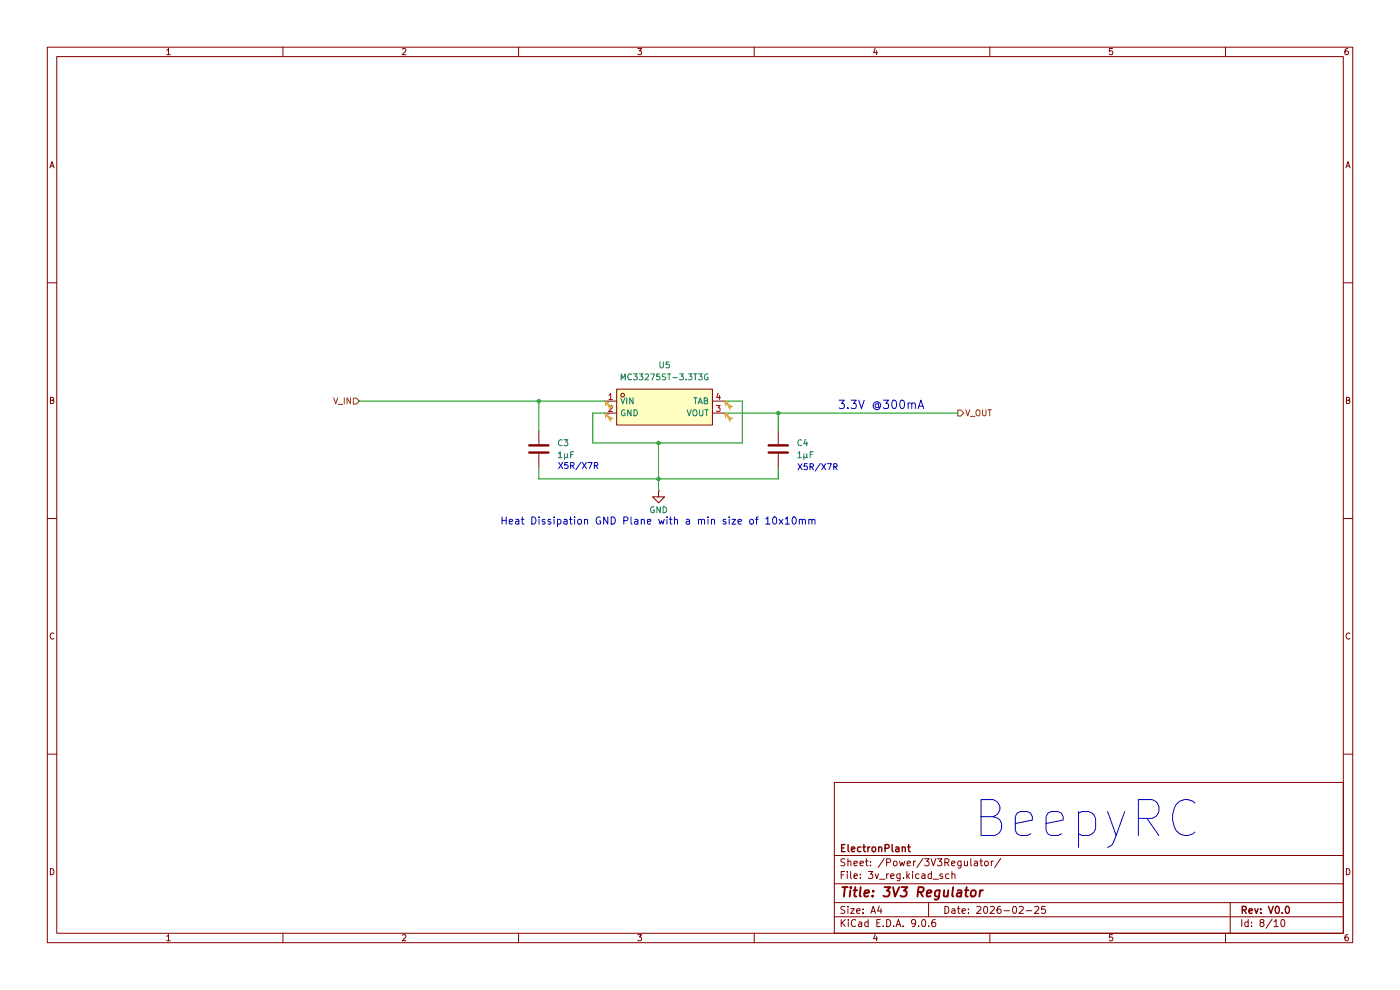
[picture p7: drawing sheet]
(kicad_sch
 (version 20250114)
 (generator "eeschema")
 (generator_version "9.0")
 (paper "A4")
 (title_block
  (title "3V3 Regulator")
  (date "2026-02-25")
  (rev "V0.0")
  (company "ElectronPlant"))
 (lib_symbols
  (symbol "beepyRc_symbols:C"
   (pin_numbers (hide yes))
   (pin_names
    (offset 0.254)) (exclude_from_sim no) (in_bom yes) (on_board yes)
   (property "Reference" "C" (at 0.635 2.54 0) (effects (font (size 1.27 1.27)) (justify left)))
   (property "Value" "C" (at 0.635 -2.54 0) (effects (font (size 1.27 1.27)) (justify left)))
   (property "Footprint" "" (at 0.9652 -3.81 0) (effects (font (size 1.27 1.27)) (hide yes)))
   (property "Datasheet" "~" (at 0 0 0) (effects (font (size 1.27 1.27)) (hide yes)))
   (property "Description" "Unpolarized capacitor" (at 0 0 0) (effects (font (size 1.27 1.27)) (hide yes)))
   (symbol "C_0_1"
    (polyline (pts (xy -2.032 0.762) (xy 2.032 0.762)) (stroke (width 0.508) (type default)) (fill (type none)))
    (polyline (pts (xy -2.032 -0.762) (xy 2.032 -0.762)) (stroke (width 0.508) (type default)) (fill (type none))))
   (symbol "C_1_1"
    (pin passive line (at 0 3.81 270) (length 2.794) (name "~" (effects (font (size 1.27 1.27)))) (number "1" (effects (font (size 1.27 1.27)))))
    (pin passive line (at 0 -3.81 90) (length 2.794) (name "~" (effects (font (size 1.27 1.27)))) (number "2" (effects (font (size 1.27 1.27))))))
   (embedded_fonts no))
  (symbol "beepyRc_symbols:GND"
   (power)
   (pin_numbers (hide yes))
   (pin_names
    (offset 0) (hide yes)) (exclude_from_sim no) (in_bom yes) (on_board yes)
   (property "Reference" "#PWR" (at 0 -6.35 0) (effects (font (size 1.27 1.27)) (hide yes)))
   (property "Value" "GND" (at 0 -3.81 0) (effects (font (size 1.27 1.27))))
   (property "Footprint" "" (at 0 0 0) (effects (font (size 1.27 1.27)) (hide yes)))
   (property "Datasheet" "" (at 0 0 0) (effects (font (size 1.27 1.27)) (hide yes)))
   (property "Description" "Power symbol creates a global label with name \"GND\" , ground" (at 0 0 0) (effects (font (size 1.27 1.27)) (hide yes)))
   (symbol "GND_0_1"
    (polyline (pts (xy 0 0) (xy 0 -1.27) (xy 1.27 -1.27) (xy 0 -2.54) (xy -1.27 -1.27) (xy 0 -1.27)) (stroke (width 0) (type default)) (fill (type none))))
   (symbol "GND_1_1"
    (pin power_in line (at 0 0 270) (length 0) (name "~" (effects (font (size 1.27 1.27)))) (number "1" (effects (font (size 1.27 1.27))))))
   (embedded_fonts no))
  (symbol "beepyRc_symbols:MC33275ST-3.3T3G" (exclude_from_sim no) (in_bom yes) (on_board yes)
   (property "Reference" "U" (at 0 6.35 0) (effects (font (size 1.27 1.27))))
   (property "Value" "MC33275ST-3.3T3G" (at 0 -6.35 0) (effects (font (size 1.27 1.27))))
   (property "Footprint" "lscs:SOT-223_L6.5-W3.5-P2.30-LS7.0-BR" (at 0 -8.89 0) (effects (font (size 1.27 1.27)) (hide yes)))
   (property "Datasheet" "https://lcsc.com/product-detail/Low-Dropout-Regulators-LDO_ON_MC33275ST-3-3T3G_MC33275ST-3-3T3G_C153747.html" (at 0 -11.43 0) (effects (font (size 1.27 1.27)) (hide yes)))
   (property "Description" "" (at 0 0 0) (effects (font (size 1.27 1.27)) (hide yes)))
   (property "LCSC Part" "C153747" (at 0 -13.97 0) (effects (font (size 1.27 1.27)) (hide yes)))
   (symbol "MC33275ST-3.3T3G_0_1"
    (rectangle (start -10.16 3.81) (end 10.16 -3.81) (stroke (width 0) (type default)) (fill (type background)))
    (circle (center -8.89 2.54) (radius 0.38) (stroke (width 0) (type default)) (fill (type none)))
    (pin unspecified line (at -12.7 1.27 0) (length 2.54) (name "VIN" (effects (font (size 1.27 1.27)))) (number "1" (effects (font (size 1.27 1.27)))))
    (pin unspecified line (at -12.7 -1.27 0) (length 2.54) (name "GND" (effects (font (size 1.27 1.27)))) (number "2" (effects (font (size 1.27 1.27)))))
    (pin unspecified line (at 12.7 1.27 180) (length 2.54) (name "TAB" (effects (font (size 1.27 1.27)))) (number "4" (effects (font (size 1.27 1.27)))))
    (pin unspecified line (at 12.7 -1.27 180) (length 2.54) (name "VOUT" (effects (font (size 1.27 1.27)))) (number "3" (effects (font (size 1.27 1.27))))))
   (embedded_fonts no)))
 (text "BeepyRC"
  (exclude_from_sim no)
  (at 230.632 173.99 0)
  (effects (font (size 7.62 7.62))))
 (text "Heat Dissipation GND Plane with a min size of 10x10mm"
  (exclude_from_sim no)
  (at 139.7 110.744 0)
  (effects (font (size 1.524 1.524))))
 (text "3.3V @300mA"
  (exclude_from_sim no)
  (at 186.944 86.106 0)
  (effects (font (size 1.778 1.778))))
 (text "X5R/X7R"
  (exclude_from_sim no)
  (at 122.682 99.06 0)
  (effects (font (size 1.27 1.27))))
 (text "X5R/X7R"
  (exclude_from_sim no)
  (at 173.482 99.314 0)
  (effects (font (size 1.27 1.27))))
 (junction
  (at 139.7 93.98)
  (diameter 0)
  (color 0 0 0 0))
 (junction
  (at 139.7 101.6)
  (diameter 0)
  (color 0 0 0 0))
 (junction
  (at 165.1 87.63)
  (diameter 0)
  (color 0 0 0 0))
 (junction
  (at 114.3 85.09)
  (diameter 0)
  (color 0 0 0 0))
 (wire
  (pts (xy 157.48 85.09) (xy 157.48 93.98))
  (stroke (width 0) (type default)))
 (wire
  (pts (xy 125.73 93.98) (xy 139.7 93.98))
  (stroke (width 0) (type default)))
 (wire
  (pts (xy 114.3 99.06) (xy 114.3 101.6))
  (stroke (width 0) (type default)))
 (wire
  (pts (xy 157.48 93.98) (xy 139.7 93.98))
  (stroke (width 0) (type default)))
 (wire
  (pts (xy 114.3 101.6) (xy 139.7 101.6))
  (stroke (width 0) (type default)))
 (wire
  (pts (xy 165.1 99.06) (xy 165.1 101.6))
  (stroke (width 0) (type default)))
 (wire
  (pts (xy 128.27 87.63) (xy 125.73 87.63))
  (stroke (width 0) (type default)))
 (wire
  (pts (xy 165.1 87.63) (xy 165.1 91.44))
  (stroke (width 0) (type default)))
 (wire
  (pts (xy 114.3 85.09) (xy 114.3 91.44))
  (stroke (width 0) (type default)))
 (wire
  (pts (xy 128.27 85.09) (xy 114.3 85.09))
  (stroke (width 0) (type default)))
 (wire
  (pts (xy 165.1 87.63) (xy 203.2 87.63))
  (stroke (width 0) (type default)))
 (wire
  (pts (xy 139.7 101.6) (xy 165.1 101.6))
  (stroke (width 0) (type default)))
 (wire
  (pts (xy 139.7 93.98) (xy 139.7 101.6))
  (stroke (width 0) (type default)))
 (wire
  (pts (xy 76.2 85.09) (xy 114.3 85.09))
  (stroke (width 0) (type default)))
 (wire
  (pts (xy 153.67 87.63) (xy 165.1 87.63))
  (stroke (width 0) (type default)))
 (wire
  (pts (xy 125.73 87.63) (xy 125.73 93.98))
  (stroke (width 0) (type default)))
 (wire
  (pts (xy 139.7 101.6) (xy 139.7 104.14))
  (stroke (width 0) (type default)))
 (wire
  (pts (xy 153.67 85.09) (xy 157.48 85.09))
  (stroke (width 0) (type default)))
 (hierarchical_label "V_IN"
  (shape input)
  (at 76.2 85.09 180)
  (effects (font (size 1.27 1.27)) (justify right)))
 (hierarchical_label "V_OUT"
  (shape output)
  (at 203.2 87.63 0)
  (effects (font (size 1.27 1.27)) (justify left)))
 (symbol
  (lib_id "beepyRc_symbols:C")
  (at 114.3 95.25 0)
  (unit 1)
  (exclude_from_sim no)
  (in_bom yes)
  (on_board yes)
  (dnp no)
  (fields_autoplaced yes)
  (property "Reference" "C3" (at 118.11 93.9799 0) (effects (font (size 1.27 1.27)) (justify left)))
  (property "Value" "1μF" (at 118.11 96.5199 0) (effects (font (size 1.27 1.27)) (justify left)))
  (property "Footprint" "Capacitor_SMD:C_0603_1608Metric_Pad1.08x0.95mm_HandSolder" (at 115.2652 99.06 0) (effects (font (size 1.27 1.27)) (hide yes)))
  (property "Datasheet" "~" (at 114.3 95.25 0) (effects (font (size 1.27 1.27)) (hide yes)))
  (property "Description" "Unpolarized capacitor" (at 114.3 95.25 0) (effects (font (size 1.27 1.27)) (hide yes)))
  (property "Sim.Device" "" (at 114.3 95.25 0) (effects (font (size 1.27 1.27)) (hide yes)))
  (property "Sim.Type" "" (at 114.3 95.25 0) (effects (font (size 1.27 1.27)) (hide yes)))
  (pin "2")
  (pin "1"))
 (symbol
  (lib_id "beepyRc_symbols:GND")
  (at 139.7 104.14 0)
  (unit 1)
  (exclude_from_sim no)
  (in_bom yes)
  (on_board yes)
  (dnp no)
  (property "Reference" "#PWR068" (at 139.7 110.49 0) (effects (font (size 1.27 1.27)) (hide yes)))
  (property "Value" "GND" (at 139.7 108.204 0) (effects (font (size 1.27 1.27))))
  (property "Footprint" "" (at 139.7 104.14 0) (effects (font (size 1.27 1.27)) (hide yes)))
  (property "Datasheet" "" (at 139.7 104.14 0) (effects (font (size 1.27 1.27)) (hide yes)))
  (property "Description" "Power symbol creates a global label with name \"GND\" , ground" (at 139.7 104.14 0) (effects (font (size 1.27 1.27)) (hide yes)))
  (pin "1"))
 (symbol
  (lib_id "beepyRc_symbols:MC33275ST-3.3T3G")
  (at 140.97 86.36 0)
  (unit 1)
  (exclude_from_sim no)
  (in_bom yes)
  (on_board yes)
  (dnp no)
  (fields_autoplaced yes)
  (property "Reference" "U5" (at 140.97 77.47 0) (effects (font (size 1.27 1.27))))
  (property "Value" "MC33275ST-3.3T3G" (at 140.97 80.01 0) (effects (font (size 1.27 1.27))))
  (property "Footprint" "lscs:SOT-223_L6.5-W3.5-P2.30-LS7.0-BR" (at 140.97 95.25 0) (effects (font (size 1.27 1.27)) (hide yes)))
  (property "Datasheet" "https://lcsc.com/product-detail/Low-Dropout-Regulators-LDO_ON_MC33275ST-3-3T3G_MC33275ST-3-3T3G_C153747.html" (at 140.97 97.79 0) (effects (font (size 1.27 1.27)) (hide yes)))
  (property "Description" "" (at 140.97 86.36 0) (effects (font (size 1.27 1.27)) (hide yes)))
  (property "LCSC Part" "C153747" (at 140.97 100.33 0) (effects (font (size 1.27 1.27)) (hide yes)))
  (property "Sim.Device" "" (at 140.97 86.36 0) (effects (font (size 1.27 1.27)) (hide yes)))
  (property "Sim.Type" "" (at 140.97 86.36 0) (effects (font (size 1.27 1.27)) (hide yes)))
  (pin "3")
  (pin "4")
  (pin "2")
  (pin "1"))
 (symbol
  (lib_id "beepyRc_symbols:C")
  (at 165.1 95.25 0)
  (unit 1)
  (exclude_from_sim no)
  (in_bom yes)
  (on_board yes)
  (dnp no)
  (fields_autoplaced yes)
  (property "Reference" "C4" (at 168.91 93.9799 0) (effects (font (size 1.27 1.27)) (justify left)))
  (property "Value" "1μF" (at 168.91 96.5199 0) (effects (font (size 1.27 1.27)) (justify left)))
  (property "Footprint" "Capacitor_SMD:C_0603_1608Metric_Pad1.08x0.95mm_HandSolder" (at 166.0652 99.06 0) (effects (font (size 1.27 1.27)) (hide yes)))
  (property "Datasheet" "~" (at 165.1 95.25 0) (effects (font (size 1.27 1.27)) (hide yes)))
  (property "Description" "Unpolarized capacitor" (at 165.1 95.25 0) (effects (font (size 1.27 1.27)) (hide yes)))
  (property "Sim.Device" "" (at 165.1 95.25 0) (effects (font (size 1.27 1.27)) (hide yes)))
  (property "Sim.Type" "" (at 165.1 95.25 0) (effects (font (size 1.27 1.27)) (hide yes)))
  (pin "2")
  (pin "1")))
